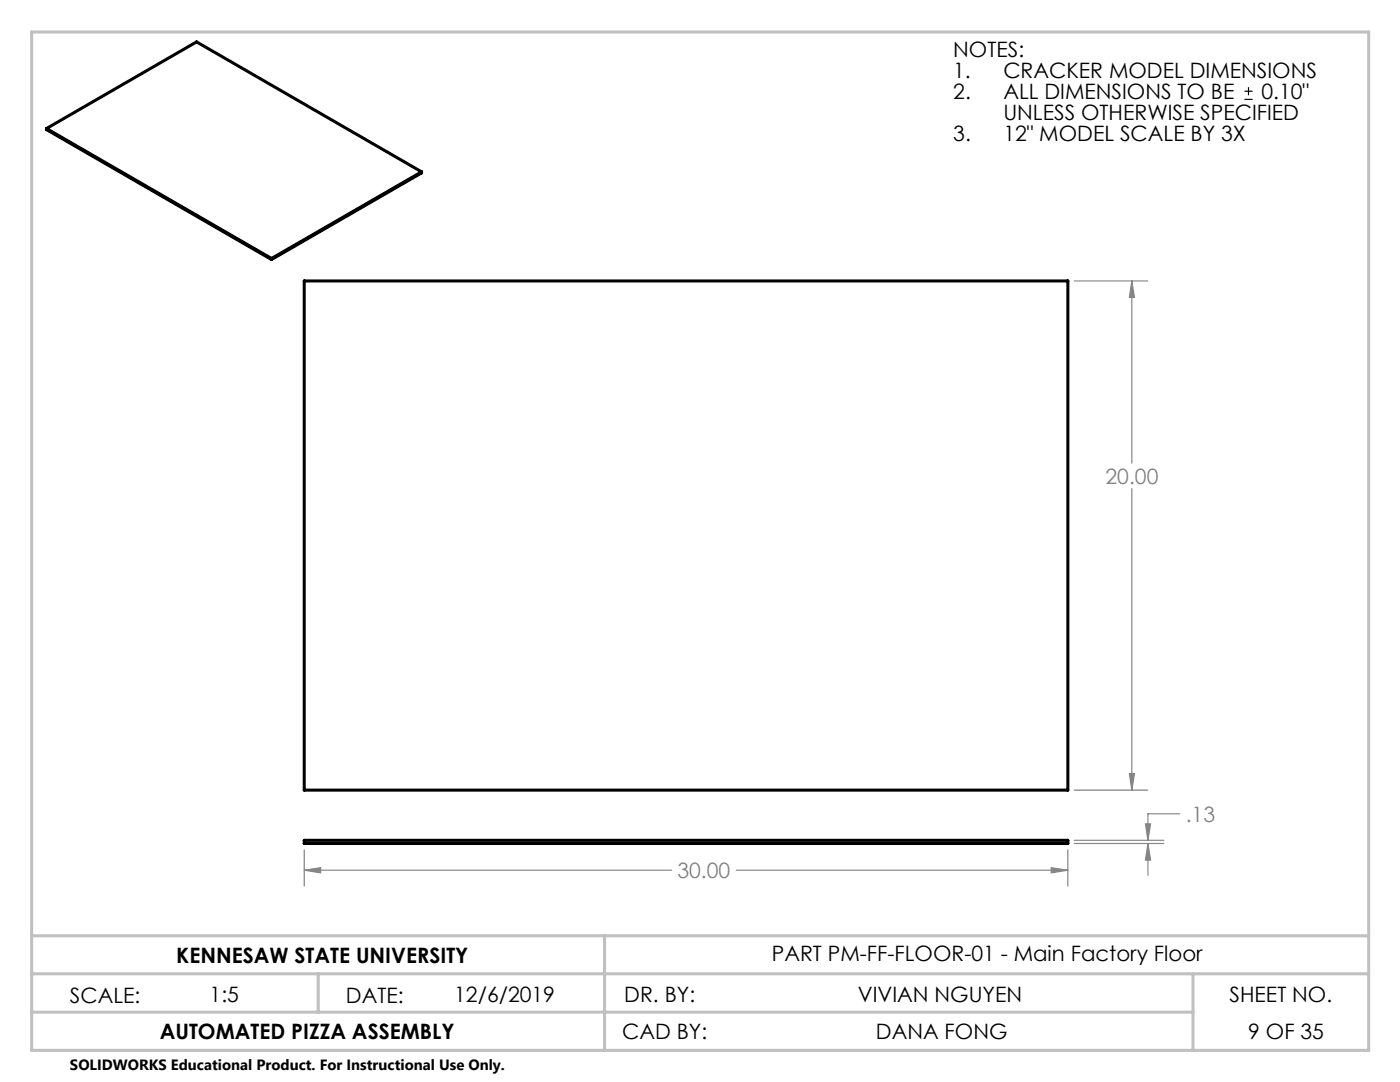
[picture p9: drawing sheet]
<svg xmlns="http://www.w3.org/2000/svg" width="279mm" height="216mm" viewBox="0 0 279 216" stroke-linecap="round" stroke-linejoin="round" font-family="sans-serif">
<path d="M248.4 19.8h1.6M248.4 18.2h1.6M249.2 17.4v1.6" fill="none" stroke="#000" stroke-width=".23"/>
<g fill="none" stroke="#808080" stroke-width=".23">
<path d="M214.4 56.1h14.7M225.9 56.1v36.3M225.9 56.1l.5 3.2h-1zM225.9 97.5v60.2M214.4 157.7h14.7M225.4 154.3h1l-.5 3.4zM60.7 169.6v7.2M60.7 173.6h73.3M60.7 173.6l3.3-.5v1.1zM146.9 173.6h66.2M209.8 173.1l3.3 .5-3.3 .6zM213.1 169.6v7.2"/>
<path d="M214.4 168.3h17.9M214.4 167.7h17.9M228.6 164.4h1l-.5 3.3zM229.1 168.3v6.4M229.1 168.3l.5 3.3h-1zM235.4 162.4h-6.3v5.3"/>
</g>
<path d="M120.6 186.7h152.6" fill="none" stroke="#c0c0c0" stroke-width=".23" stroke-dasharray="19 1.6 3.2 1.6" stroke-dashoffset="9.5"/>
<path d="M6.3 6.4h266.9v203.2h-266.9zM6.3 194.3h266.9M6.3 186.7h266.9M63.5 194.3v7.7M120.7 186.7v22.9M238.1 194.3v15.3M6.3 202h231.8" fill="none" stroke="#c0c0c0" stroke-width=".61"/>
<path d="M229.1 168.3l.5 3.3h-1zM228.6 164.4h1l-.5 3.3zM60.7 173.6l3.3-.5v1.1zM209.8 173.1l3.3 .5-3.3 .6zM225.4 154.3h1l-.5 3.4zM225.9 56.1l.5 3.2h-1z" fill="#808080"/>
<path d="M9.3 25.6v.3l44.9 25.9M9.3 25.6l44.9 26M9.3 25.6l29.9-17.2 44.9 25.9M84.1 34.3v.2l-29.9 17.3M84.1 34.3l-29.9 17.3M54.2 51.6v.2M60.7 56.1h152.4v101.6h-152.4zM60.7 167.7h152.4v.6h-152.4z" fill="none" stroke="#000" stroke-width=".61"/>
<g font-size="4.2">
<text x="190.2" y="11.4">NOTES:</text>
<text x="190.2" y="15.6">1.</text>
<text x="200.2" y="15.6">CRACKER MODEL DIMENSIONS</text>
<text x="190.2" y="19.8">2.</text>
<text x="200.2" y="19.8">ALL DIMENSIONS TO BE</text>
<text x="200.2" y="24">UNLESS OTHERWISE SPECIFIED</text>
<text x="251.7" y="19.8">0.10&quot;</text>
<text x="190.2" y="28.1">3.</text>
<text x="200.2" y="28.1">12&quot; MODEL SCALE BY 3X</text>
<text x="154" y="191.8">PART PM-FF-FLOOR-01 - Main Factory Floor</text>
<text x="35.2" y="192.1">KENNESAW STATE UNIVERSITY</text>
<text x="14" y="200.2">SCALE:</text>
<text x="41.8" y="199.9">1:5</text>
<text x="69.1" y="200.2">DATE:</text>
<text x="90.6" y="199.9">12/6/2019</text>
<text x="124.6" y="199.9">DR. BY:</text>
<text x="171.2" y="199.9">VIVIAN NGUYEN</text>
<text x="245.4" y="199.9">SHEET NO.</text>
<text x="31.9" y="207.3">AUTOMATED PIZZA ASSEMBLY</text>
<text x="124.2" y="207.3">CAD BY:</text>
<text x="174.8" y="207.3">DANA FONG</text>
<text x="249.1" y="207.3">9 OF 35</text>
</g>
<g font-size="4.2" fill="#808080">
<text x="220.6" y="96.5">20.00</text>
<text x="236.6" y="164">.13</text>
<text x="135.2" y="175.2">30.00</text>
</g>
<text font-size="3" x="14" y="213.5">SOLIDWORKS Educational Product. For Instructional Use Only.</text>
</svg>
